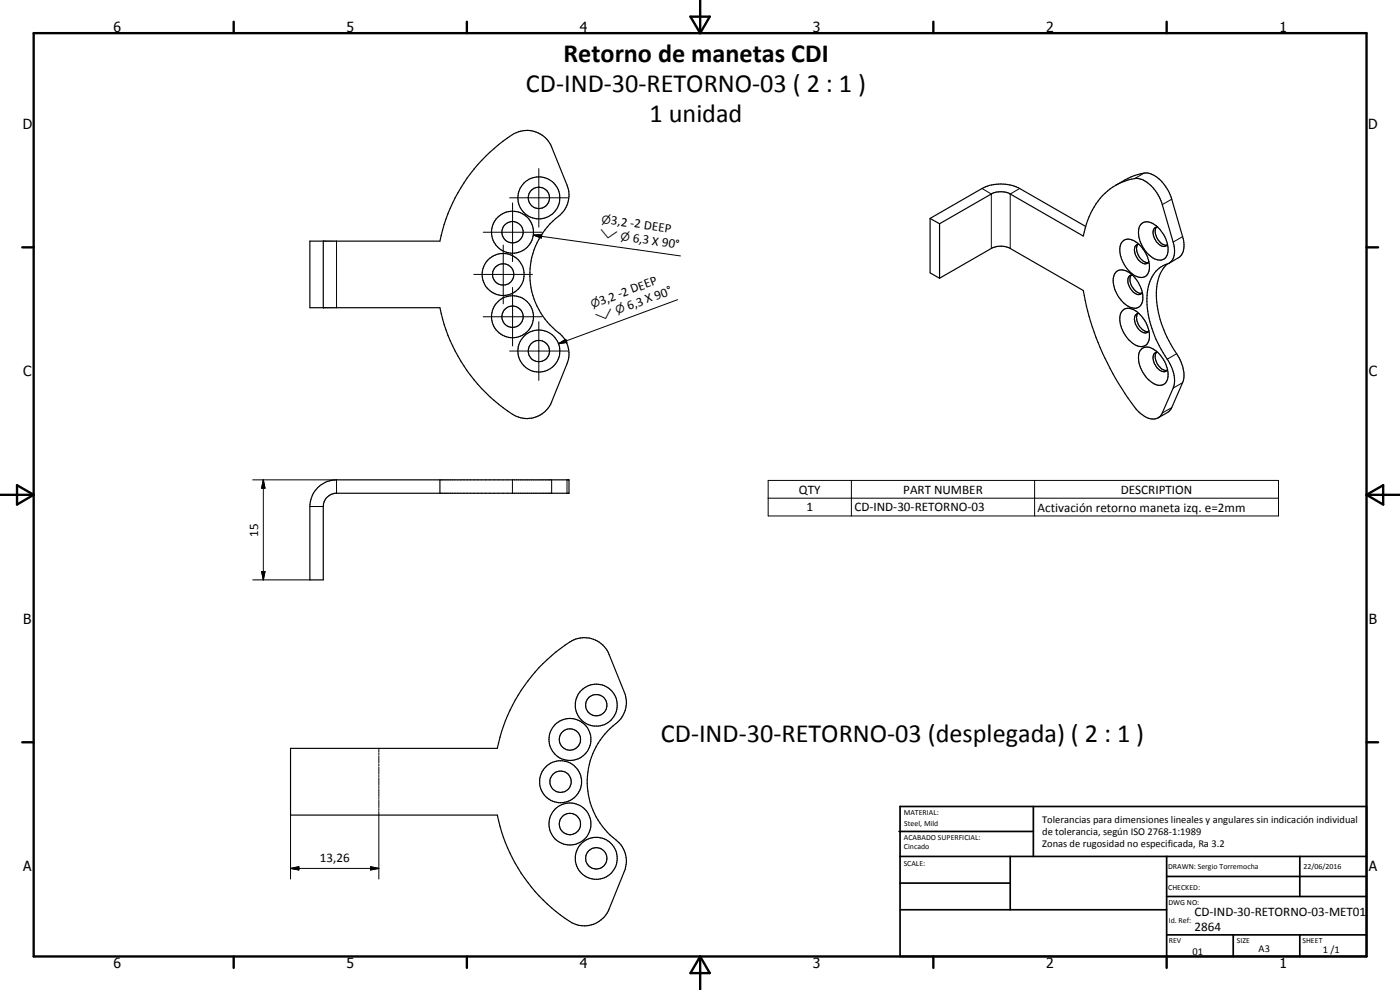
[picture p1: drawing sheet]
<svg xmlns="http://www.w3.org/2000/svg" width="420mm" height="297mm" viewBox="0 0 420 297" stroke-linecap="round" stroke-linejoin="round" font-family="sans-serif">
<g fill="none" stroke="#000" stroke-width=".35">
<path d="M334.8 55.6a12.2 12.2 0 0 1 7-2 11 11 0 0 1 7 7.8l3.3 11.2a5.6 5.6 0 0 1-1.1 6.3 9.9 9.9 0 0 0-6.8 9.7 33.1 33.1 0 0 0 6.8 20.4 9.1 9.1 0 0 1 1.1 7.5l-3.3 7.4a3.5 3.5 0 0 1-5.6 .8l-1-.7a59.5 59.5 0 0 1-9-13.5 76.7 76.7 0 0 1-8.1-23.3l-21.9-12.7a6.2 6.2 0 0 0-5.7 0l-15.5 9M334.8 55.6l2.8-1.6a11.6 11.6 0 0 1 7.5-1.9 11.4 11.4 0 0 1 6.6 7.7l3.2 11.2a5.8 5.8 0 0 1-.9 6.1l-3.2 1.9M334.8 55.6a21.2 21.2 0 0 0-9.7 15.2l-21.9-12.6a6.2 6.2 0 0 0-5.7 0l-15.5 8.9M93 72.3h39a48.9 48.9 0 0 1 23-32.5 8 8 0 0 1 10.6 4.3l4.6 11.4a8.2 8.2 0 0 1-3.5 10.1 22.1 22.1 0 0 0 1.5 34.6 8.1 8.1 0 0 1 2 8.9l-4.6 11.5a8.2 8.2 0 0 1-13.3 2.7 49.9 49.9 0 0 1-20.3-31h-39zM97 72.3v20M279.1 65.5l15.6-8.9a12.7 12.7 0 0 1 11.3 0l19.8 11.3M279.1 65.5v16.4l2.9 1.6M279.1 65.5l2.9 1.6M282 67.1v16.4M341.4 73.3a4.2 4.2 0 0 0 1.7 5.1l.9 .4h.6M341.8 73.3a1.61 1.61 0 0 0-1.2 2.5 4.5 4.5 0 0 0 2.6 3.3h.8l.8-.6M341.8 73.3a3.7 3.7 0 0 0-4.7-1 4.7 4.7 0 0 0-.5 5.4 7.9 7.9 0 0 0 6 5.6 2.5 2.5 0 0 0 2.4-2.7l-.2-2.1"/>
<path d="M341.8 73.3a10.4 10.4 0 0 1 3 5.2M347 68.1a4.1 4.1 0 0 0 3.2 5.5M347.4 68.1a3.7 3.7 0 0 0-4.7-1 5.6 5.6 0 0 0 0 6.5 6.6 6.6 0 0 0 5.9 4.4 2.58 2.58 0 0 0 2-2.6l-.2-2.1M347.4 68.1a10.4 10.4 0 0 1 3 5.2M347.4 68.1a1.64 1.64 0 0 0-1.3 2.5 4.7 4.7 0 0 0 2.7 3.3l1.1-.1 .5-.5M350.3 79.2a12.6 12.6 0 0 0-3.2 10.5 35.1 35.1 0 0 0 6.8 17.6 8.9 8.9 0 0 1 1 7.5l-3.4 7.8-1.1 1.1-2.8 1.6M334.8 81.7a3.3 3.3 0 0 1 4.6 .5 8.6 8.6 0 0 1 3.3 8.9 2.63 2.63 0 0 1-4.2 .8 9.2 9.2 0 0 1-4.2-9.1zM336.8 93.3a3.2 3.2 0 0 1 4.6 .4 9.2 9.2 0 0 1 3.4 8.5 2.54 2.54 0 0 1-3.9 1.4 9.4 9.4 0 0 1-4.7-9.3zM339.5 82.5a4.1 4.1 0 0 0 1.7 5l.8 .5h.6M339.8 82.5a1.45 1.45 0 0 0-1.3 2.1 3.9 3.9 0 0 0 3.5 3.7l.8-.6M341.4 94.1a4 4 0 0 0 3.2 5.4M341.8 94.1a1.62 1.62 0 0 0-1.2 2.4 3.8 3.8 0 0 0 3.4 3.4l.8-.7"/>
<path d="M342.4 104.9a2.89 2.89 0 0 1 4.1 .1 9.3 9.3 0 0 1 3.9 8.8 2.61 2.61 0 0 1-4.3 1.2 8.8 8.8 0 0 1-4.1-9.5zM347 105.7a4.1 4.1 0 0 0 3.2 5.5M347.4 105.7a1.61 1.61 0 0 0-1.3 2.5 3.7 3.7 0 0 0 3.5 3.3l.8-.6M95.3 146.3a7.7 7.7 0 0 1 5.7-2.3h69.8v4h-70.3a4.1 4.1 0 0 0-3.5 4v22h-4v-22a8.4 8.4 0 0 1 2.3-5.7zM132 144v4M87.2 224.5h62.1a49.6 49.6 0 0 1 22.9-32.5 8 8 0 0 1 10.6 4.3l4.6 11.5a8.2 8.2 0 0 1-3.4 10 22 22 0 0 0 .9 34.2 8 8 0 0 1 2.5 9.4l-4.6 11.4a8 8 0 0 1-11.8 3.7 49.9 49.9 0 0 1-21.7-31.9h-62.1z"/>
<circle cx="161.7" cy="59.4" r="3.2"/>
<circle cx="161.7" cy="59.4" r="6.3"/>
<circle cx="153.8" cy="69.7" r="6.3"/>
<circle cx="153.8" cy="69.7" r="3.2"/>
<circle cx="151" cy="82.3" r="6.3"/>
<circle cx="151" cy="82.4" r="3.2"/>
<circle cx="153.8" cy="95" r="6.3"/>
<circle cx="153.8" cy="95" r="3.2"/>
<circle cx="161.7" cy="105.3" r="3.2"/>
<circle cx="161.7" cy="105.3" r="6.3"/>
<circle cx="178.9" cy="211.6" r="6.3"/>
<circle cx="178.9" cy="211.6" r="3.2"/>
<circle cx="168.2" cy="234.6" r="3.2"/>
<circle cx="168.2" cy="234.5" r="6.3"/>
<circle cx="171" cy="221.9" r="3.2"/>
<circle cx="171.1" cy="221.9" r="6.3"/>
<circle cx="171" cy="247.2" r="3.2"/>
<circle cx="171" cy="247.2" r="6.3"/>
<circle cx="178.9" cy="257.5" r="6.3"/>
<circle cx="178.9" cy="257.5" r="3.2"/>
</g>
<g fill="none" stroke="#000" stroke-width=".3">
<path d="M152.9 59.4h17.6M161.7 50.6v17.6M294.7 56.6l2.8 1.6v16.3M306 56.6l-2.8 1.6v16.3M343.4 51.9l-2.9 1.7M351.7 59.8l-2.9 1.6M101 72.3v20M145 69.7h17.6M151 73.5v17.6M153.8 60.9v17.6M160.1 70.5l2.5-.1-.1 1zM160.1 70.5l44.1 6.3"/>
<path d="M354.9 71l-2.8 1.6M142.2 82.3h17.6M145 95h17.6M153.8 86.2v17.6M161.7 96.5v17.6M203.4 89.9l-35.8 13.2M152.9 105.3h17.6M167.6 103.1l2.2-1.3 .3 .9zM353.1 106.1l-2.8 1.7M354.9 114.8l-2.8 1.7M351.7 122.3l-2.9 1.6M75.8 144h25.2v4"/>
<path d="M79 144l.5 2.5h-1zM79 144v30M93 152h4M153.8 144v4M165.6 144v4M170.2 144v4M230.5 144.1h153.2v10.7h-153.2zM230.5 149.5h153.2M255.5 144.1v10.7M310.5 144.1v10.7M75.8 174h17.2M78.5 171.5h1l-.5 2.5z"/>
<path d="M113.7 224.5v1.2M113.7 225.9v.6M113.7 226.8v2.2M113.7 229.3v.5M113.7 230.1v2.2M113.7 232.6v.6M113.7 233.4v2.3M113.7 236v.5M113.7 236.8v2.2M113.7 239.3v.5M87.2 244.6v19.1M113.7 240.1v2.2"/>
<path d="M113.7 242.6v.6M113.7 243.5v20.2M87.2 260.6l2.5-.5v.9zM87.2 260.6h26.5M111.2 260.1l2.5 .5-2.5 .4z"/>
</g>
<g fill="none" stroke="#000" stroke-width=".71">
<path d="M10.1 9.9h400v277.1h-400zM70.1 6.5v3.4M140.1 6.5v3.4M207.2 5h5.8l-2.9 4.9zM210.1 0v9.9M280.1 6.5v3.4M350.1 6.5v3.4M6.7 74.2h3.4M410.1 74.2h3.5M.1 148.5h10M5.1 145.6l5 2.9-5 2.9zM410.1 148.5h10"/>
<path d="M410.1 148.5l5-2.9v5.8zM6.7 222.7h3.4M410.1 222.7h3.5M70.1 287v3.4M140.1 287v3.4M210.1 287v10M210.1 287l2.9 5h-5.8zM280.1 287v3.4M350.1 287v3.4"/>
</g>
<g fill="none" stroke="#000" stroke-width=".51">
<path d="M269.8 249.5h40.3M270.1 242h140v45h-140zM270.1 257h140M303.2 257v16M310.1 242v15M350.1 257v30M390.1 257v12M270.1 265h33.1M270.1 273h80M350.1 269h60M350.1 263h60M350.1 280.5h60"/>
<path d="M370.1 280.5v6.5M390.1 280.5v6.5"/>
</g>
<path d="M160.1 70.5l2.5-.1-.1 1zM167.6 103.1l2.2-1.3 .3 .9zM79 144l.5 2.5h-1zM78.5 171.5h1l-.5 2.5zM87.2 260.6l2.5-.5v.9zM111.2 260.1l2.5 .5-2.5 .4z" fill="#000"/>
<g font-size="7.9">
<text x="169.1" y="18.7">Retorno de manetas CDI</text>
<text x="157.8" y="27.7">CD-IND-30-RETORNO-03 ( 2 : 1 )</text>
<text x="194.9" y="36.7">1 unidad</text>
<text x="198.4" y="222.5">CD-IND-30-RETORNO-03 (desplegada) ( 2 : 1 )</text>
</g>
<g font-size="4.2">
<text x="34" y="9.6">6</text>
<text x="104" y="9.6">5</text>
<text x="174" y="9.6">4</text>
<text x="244" y="9.6">3</text>
<text x="314" y="9.6">2</text>
<text x="384" y="9.6">1</text>
<text x="6.8" y="38.7">D</text>
<text x="410.6" y="38.7">D</text>
<text x="7" y="112.9">C</text>
<text x="410.8" y="112.9">C</text>
<text x="7" y="187.1">B</text>
<text x="410.8" y="187.1">B</text>
<text x="7" y="261.4">A</text>
<text x="410.8" y="261.4">A</text>
<text x="34" y="290.4">6</text>
<text x="104" y="290.4">5</text>
<text x="174" y="290.4">4</text>
<text x="244" y="290.4">3</text>
<text x="314" y="290.4">2</text>
<text x="384" y="290.4">1</text>
</g>
<g font-size="3.9">
<text x="183.2" y="67.3" transform="rotate(8 183.2 67.3)">3,2 -2 DEEP</text>
<text x="189.8" y="72.6" transform="rotate(8 189.8 72.6)">6,3 X 90°</text>
<text x="180.4" y="91.5" transform="rotate(-20 180.4 91.5)">3,2 -2 DEEP</text>
<text x="188.7" y="93.1" transform="rotate(-20 188.7 93.1)">6,3 X 90°</text>
<text x="239.8" y="148.1">QTY</text>
<text x="271.1" y="148.1">PART NUMBER</text>
<text x="336.4" y="148.1">DESCRIPTION</text>
<text x="242" y="153.4">1</text>
<text x="256.4" y="153.4">CD-IND-30-RETORNO-03</text>
<text x="311.4" y="153.5">Activación retorno maneta izq. e=2mm</text>
<text x="77.5" y="161" transform="rotate(-90 77.5 161)">15</text>
<text x="96" y="258.5">13,26</text>
<text x="358.5" y="275">CD-IND-30-RETORNO-03-MET01</text>
<text x="358.5" y="279.4">2864</text>
</g>
<g font-size="3.3">
<text x="179.9" y="71.2" transform="rotate(8 179.9 71.2)">w</text>
<text x="180.5" y="66.9" transform="rotate(8 180.5 66.9)">n</text>
<text x="186.1" y="72.1" transform="rotate(8 186.1 72.1)">n</text>
<text x="177.8" y="92.5" transform="rotate(-20 177.8 92.5)">n</text>
<text x="185.2" y="94.4" transform="rotate(-20 185.2 94.4)">n</text>
<text x="179.3" y="96.6" transform="rotate(-20 179.3 96.6)">w</text>
</g>
<g font-size="3.1">
<text x="312.7" y="246.8">Tolerancias para dimensiones lineales y angulares sin indicación individual</text>
<text x="312.7" y="250.4">de tolerancia, según ISO 2768-1:1989</text>
<text x="312.7" y="254">Zonas de rugosidad no especificada, Ra 3.2</text>
<text x="357.9" y="286.4">01</text>
<text x="377.7" y="285.6">A3</text>
<text x="397" y="285.9">1 /1</text>
</g>
<g font-size="2.4">
<text x="271.2" y="244.4">MATERIAL:</text>
<text x="271.3" y="252">ACABADO SUPERFICIAL:</text>
<text x="271.4" y="247.9">Steel, Mild</text>
<text x="271.3" y="254.6">Cincado</text>
<text x="271.2" y="259.7">SCALE:</text>
<text x="350.6" y="260.8">DRAWN: Sergio Torremocha</text>
<text x="391.2" y="260.6">22/06/2016</text>
<text x="350.6" y="267">CHECKED:</text>
<text x="350.6" y="271.4">DWG NO:</text>
<text x="350.8" y="276.9">Id. Ref:</text>
<text x="350.8" y="282.8">REV</text>
<text x="371.2" y="282.9">SIZE</text>
<text x="390.9" y="282.9">SHEET</text>
</g>
</svg>
